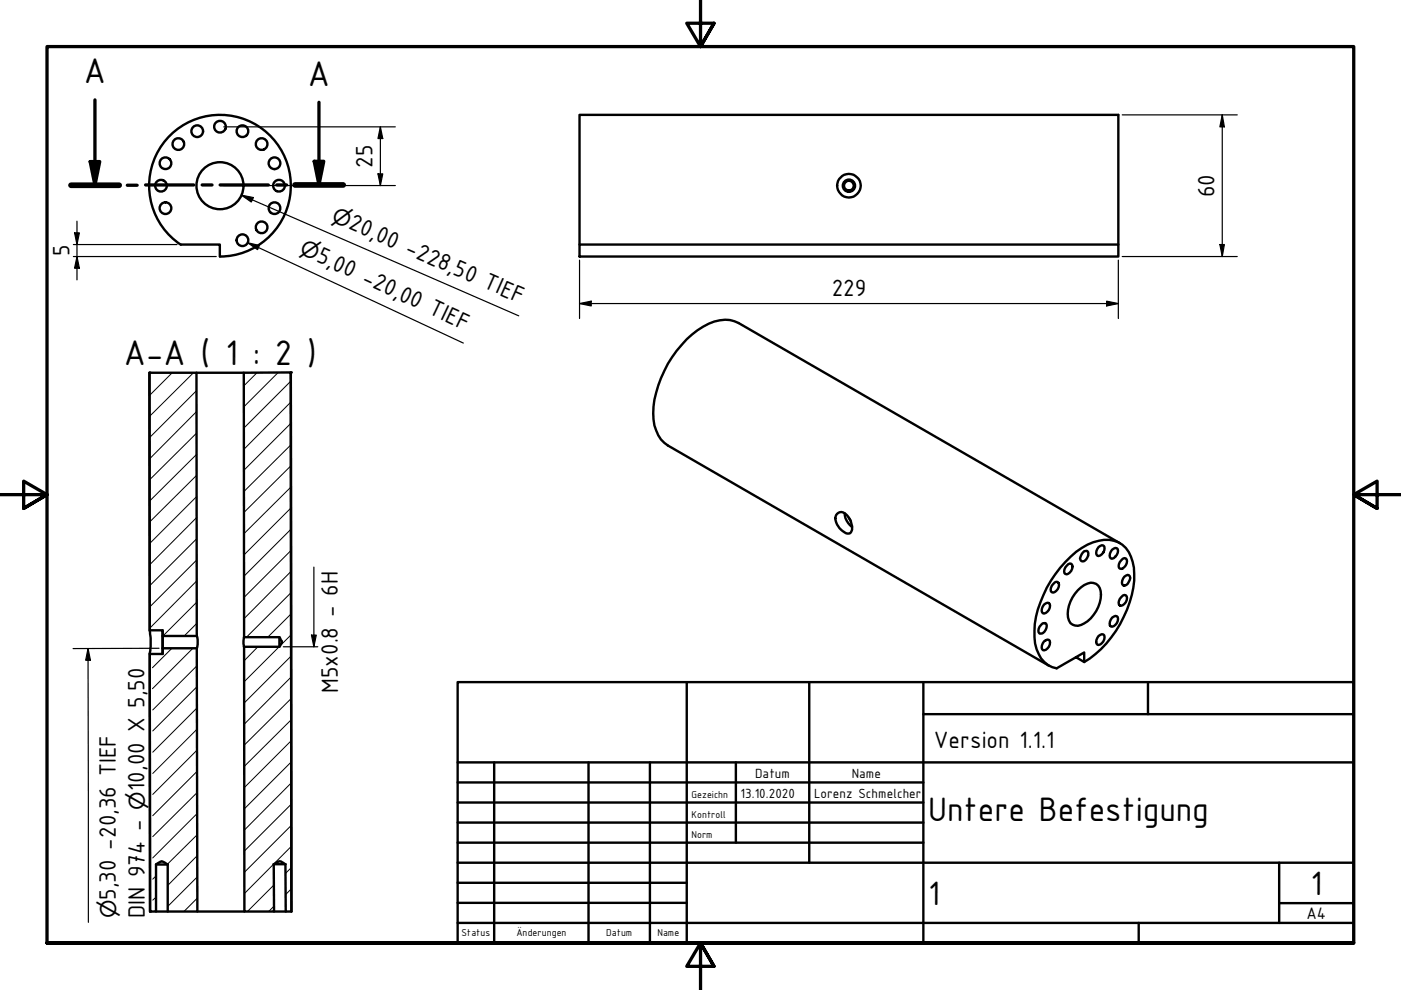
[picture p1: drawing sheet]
<svg xmlns="http://www.w3.org/2000/svg" width="297mm" height="210mm" viewBox="0 0 297 210" stroke-linecap="round" stroke-linejoin="round" font-family="sans-serif">
<!-- layer: Schraffur (ISO) -->
<g fill="none" stroke="#000" stroke-width=".21">
<path d="M32 79l-.3 .3M36.5 79l-4.8 4.9M41 79l-9.3 9.3M54.5 79l-2.8 2.8M59 79l-7.3 7.3M41.7 87.3l-10 10M41.7 82.8l-10 10M41.7 96.3l-10 10M41.7 91.8l-10 10M61.7 89.8l-10 9.9M61.7 85.3l-10 10M61.7 80.8l-10 10"/>
<path d="M61.7 98.7l-10 10M61.7 94.3l-10 9.9M41.7 118.7l-10 10M41.7 114.2l-10 10M41.7 109.7l-10 10M41.7 105.3l-10 9.9M41.7 100.7l-10 10M61.7 116.7l-9.9 10M61.7 112.2l-9.9 9.9M61.7 107.7l-10 10M61.7 103.2l-10 10M36.4 137.4l-4.1 4.2"/>
<path d="M40.9 137.4l-8.6 8.6M41.7 132.2l-2.6 2.6M41.7 127.7l-7.2 7.1M41.7 123.2l-10 10M54.7 137.1l-2.9 3M59.2 137.1l-7.4 7.5M61.7 139.1l-9.9 10M61.7 134.6l-2.4 2.4M61.7 130.1l-4.9 5M61.7 125.6l-9.4 9.5M61.7 121.1l-9.9 10.1M41.8 159l-9.4 9.4"/>
<path d="M41.8 154.6l-9.4 9.4M41.8 150.1l-9.4 9.4M41.8 145.6l-9.4 9.4M41.8 141.1l-9.4 9.4M61.7 143.5l-9.9 10.1M61.8 157l-10 10M61.8 152.6l-10 9.9M61.8 148.1l-10 9.9M41.8 177l-6.3 6.2M41.8 172.5l-9.4 9.4M41.8 168.1l-9.4 9.3M41.8 163.5l-9.4 9.4"/>
<path d="M61.8 179.4l-10 10.1M61.8 175l-10 9.9M61.8 170.5l-10 9.9M61.8 166l-10 10M61.8 161.5l-10 10M33.1 190.2l-.7 .7M33.1 185.7l-.7 .7M41.8 190.5l-2.8 2.8M41.8 186l-6.2 6.2M41.8 181.5l-6.2 6.2M58 187.7l-5.5 5.6M58.1 192.1l-1.1 1.2"/>
<path d="M61.8 192.9l-.3 .4M61.8 188.4l-1.2 1.2M61.8 183.9l-1.3 1.3"/>
</g>
<!-- layer: Sichtbar (ISO) -->
<g fill="none" stroke="#000" stroke-width=".51">
<path d="M38.3 51.9a15 15 0 0 1-.8-24.4 15 15 0 0 1 23.4 7 15 15 0 0 1-14.3 19.9M38.4 51.9h8.2v2.5M122.9 51.9h114.2v2.5h-114.2zM122.9 51.9v-27.5h114.2v27.5M31.7 79v54.6a16.6 16.6 0 0 1 0 5.1l.1 54.6M41.7 79h10M61.7 79l.1 114.3M177.5 108.9a1.38 1.38 0 0 1 2.2 .5 2.89 2.89 0 0 1 .5 3.7 2.76 2.76 0 0 1-2.7-1.9l-.2-.4a1.66 1.66 0 0 1 .2-1.9zM179.1 108.8a3.9 3.9 0 0 0 1.6 2.9M180 109.8l.3 .6M226.2 119.9l.3-.3 .6-.1a1.43 1.43 0 0 1-1.2 2.2 1.19 1.19 0 0 1 .3-1.8zM229.9 116.9l.6-.1a1.49 1.49 0 0 1-.9 2.2h-.3a.91 .91 0 0 1 0-1.4z"/>
<path d="M232.9 116l.7-.4 .3 .1a1.43 1.43 0 0 1-1.2 2.1 1.3 1.3 0 0 1 .2-1.8zM235.8 116.6l.7-.4h.3a1.46 1.46 0 0 1-1.3 2.2 1.3 1.3 0 0 1 .3-1.8zM237.4 115.2l-80.8-46.7a7.3 7.3 0 0 0-7.5 .8 23.3 23.3 0 0 0-10.6 18.3 8.4 8.4 0 0 0 2.3 6.3l.8 .6 80.8 46.6M237.7 118.8l.4-.3 .6-.1a1.43 1.43 0 0 1-1.3 2.2 1.19 1.19 0 0 1 .3-1.8zM34.5 137.4v1.3h-2.8l.1 54.6h1.3v-10M34.5 134.8v-1.2h-2.8v-54.6h10v55.8M34.5 134.8v2.6M34.5 133.6v5.1M34.5 137.4h7.2M34.5 134.8h7.2M41.7 137.4l.1 55.9h-6.2v-10M41.7 134.8a4.5 4.5 0 0 1 0 2.6"/>
<path d="M51.8 135.1l-.1-56.1h10l.1 114.3M51.8 135.1h7.4a1.51 1.51 0 0 1 .4 1.4l-.4 .6h-7.4M51.8 137.1v56.2h6.3l-.1-10.1M51.8 135.1l-.2 .7 .2 1.3M59.2 135.1v2M220.7 132.5l.3-.3 .7-.1a1.49 1.49 0 0 1-1.3 2.2 1.25 1.25 0 0 1 .3-1.8zM221.4 136l.7-.4 .3 .1a1.43 1.43 0 0 1-1.3 2.1 1.3 1.3 0 0 1 .3-1.8zM221.4 128.2l.7-.4 .3 .1a1.43 1.43 0 0 1-1.3 2.1 1.3 1.3 0 0 1 .3-1.8zM223.3 123.8l.7-.4h.3a1.43 1.43 0 0 1-1.3 2.2 1.19 1.19 0 0 1 .3-1.8zM228.2 139.4l1.7 1v-2.1l-5.9 3.4a5.6 5.6 0 0 1-4.2-4.1 16.4 16.4 0 0 1 1.4-11.5 22.7 22.7 0 0 1 9.4-10.6 7.2 7.2 0 0 1 7.3 0 7.9 7.9 0 0 1 2.6 6.2 23.3 23.3 0 0 1-7.1 15.9l-2.3 2-1.2 .8M228.5 125.1a3.4 3.4 0 0 1 3.9-1.3 3.4 3.4 0 0 1 .8 4 6.8 6.8 0 0 1-4.7 4.9 2.06 2.06 0 0 1-2.1-2.6 7.6 7.6 0 0 1 2.1-5zM232.9 134.8l.7-.3h.3a1.43 1.43 0 0 1-1.2 2.2 1.3 1.3 0 0 1 .2-1.9z"/>
<path d="M235.8 131l.7-.4 .3 .1a1.43 1.43 0 0 1-1.3 2.1 1.3 1.3 0 0 1 .3-1.8zM237.7 126.6l.7-.5 .3 .1a1.43 1.43 0 0 1-1.3 2.2 1.19 1.19 0 0 1 .3-1.8zM238.4 122.3l.7-.4 .2 .1a.91 .91 0 0 1 0 1.4 1.01 1.01 0 0 1-1.2 .7 1.3 1.3 0 0 1 .3-1.8zM33.1 183.3l.2-.2a1.16 1.16 0 0 1 1.8-.1l.5 .3M33.1 183.3h2.5M33.1 193.3h2.5M41.8 193.3h10M58 183.2l.9-.4a1.08 1.08 0 0 1 1.4 .3l.2 .1M58 183.2h2.5M58.1 193.3h2.5M60.5 183.2l.1 10.1h1.2"/>
<circle cx="34.1" cy="39.4" r="1.24"/>
<circle cx="35.1" cy="34.6" r="1.24"/>
<circle cx="37.8" cy="30.5" r="1.24"/>
<circle cx="41.8" cy="27.8" r="1.24"/>
<circle cx="46.6" cy="39.4" r="5"/>
<circle cx="46.6" cy="26.9" r="1.24"/>
<circle cx="51.4" cy="27.8" r="1.24"/>
<circle cx="55.5" cy="30.5" r="1.24"/>
<circle cx="58.2" cy="34.6" r="1.24"/>
<circle cx="59.2" cy="39.4" r="1.24"/>
<circle cx="180" cy="39.4" r="1.05"/>
<circle cx="180" cy="39.3" r="2.5"/>
<circle cx="180" cy="39.4" r="1.3"/>
<circle cx="35.1" cy="44.1" r="1.24"/>
<circle cx="51.4" cy="50.9" r="1.24"/>
<circle cx="55.5" cy="48.2" r="1.24"/>
<circle cx="58.2" cy="44.1" r="1.24"/>
</g>
<g fill="#000">
<circle cx="31.7" cy="79" r=".25"/>
<circle cx="61.7" cy="79" r=".25"/>
<circle cx="31.8" cy="193.3" r=".25"/>
</g>
<!-- layer: Schnittlinie (ISO) -->
<path d="M15 39.3h10.3M19.1 34.3h2l-1 5zM20.1 21.2v18.1M27 39.3h2.1M30.9 39.2h10.2M42.9 39.2h2.1M46.7 39.2h10.2M58.7 39.2h2.1M62.5 39.2h10.3M66.6 34.2h2l-1 5zM67.6 21.7v17.5" fill="none" stroke="#000" stroke-width=".7"/>
<path d="M15 39.3h10.3M62.5 39.2h10.3" fill="none" stroke="#000" stroke-width="1.2"/>
<g fill="#000">
<path d="M19.1 34.3h2l-1 5z" fill-rule="evenodd"/>
<path d="M66.6 34.2h2l-1 5z" fill-rule="evenodd"/>
</g>
<!-- layer: Rahmen (ISO) -->
<path d="M148.5 -.1v10l-2.9-5h5.8l-2.9 5 2.9-5M0 104.9h10l-5-2.9v5.8l5-2.9-5 2.9M297 104.9h-10l5-2.9v5.8l-5-2.9 5 2.9M10 199.9v-190h277v190h-277h277M151.4 204.9l-2.9-5 2.9 5h-5.8l2.9-5v10" fill="none" stroke="#000" stroke-width=".7"/>
<!-- layer: Titel (ISO) -->
<g fill="none" stroke="#000" stroke-width=".51">
<path d="M97 144.6h190v55.3h-190zM145.6 144.6v55.3M171.6 144.6v38.3M195.8 151.4h91.2M195.8 144.6v55.3M243.4 144.6v6.8M97 165.9h98.8M97 170.2h98.8M97 174.4h98.8M97 178.7h98.8M97 161.6h190M104.8 161.6v38.3"/>
<path d="M124.8 161.6v38.3M137.8 161.6v38.3M156 161.6v17.1M97 195.7h190M97 182.9h190M97 187.2h48.6M97 191.4h48.6M241.4 195.7v4.2M271.2 191.5h15.8M271.2 182.9v12.8"/>
</g>
<g fill="none" stroke="#000" stroke-width=".25">
<path d="M47.4 39.3h36.4M47.4 26.9h36.4M80.1 36.9h1.1l-.6 2.4zM80.6 26.9l.6 2.5h-1.1zM80.6 26.9v12.4M237.9 24.4h24.4M259.1 24.4l.5 2.5h-1zM259.1 24.4v30M15.6 54.4h30.2M15.6 51.9h21.9M15.8 49.4h1l-.5 2.5zM16.3 54.4l.5 2.5h-1z"/>
<path d="M16.3 46.9v12.4M122.9 55.2v12.3M237.1 55.2v12.3M237.9 54.4h24.4M258.6 51.9h1l-.5 2.5zM122.9 64.4l2.4-.5v1zM122.9 64.4h114.2M234.6 63.9l2.5 .5-2.5 .5z"/>
</g>
<g fill="#000">
<path d="M80.1 36.9h1.1l-.6 2.4z" fill-rule="evenodd"/>
<path d="M80.6 26.9l.6 2.5h-1.1z" fill-rule="evenodd"/>
<path d="M259.1 24.4l.5 2.5h-1z" fill-rule="evenodd"/>
<path d="M15.8 49.4h1l-.5 2.5z" fill-rule="evenodd"/>
<path d="M16.3 54.4l.5 2.5h-1z" fill-rule="evenodd"/>
<path d="M258.6 51.9h1l-.5 2.5z" fill-rule="evenodd"/>
<path d="M122.9 64.4l2.4-.5v1z" fill-rule="evenodd"/>
<path d="M234.6 63.9l2.5 .5-2.5 .5z" fill-rule="evenodd"/>
</g>
<!-- layer: Symbol (ISO) -->
<path d="M51.2 41.4l2.5 .5-.4 .9zM51.2 41.4l58.8 25.6M52.5 51.5l2.5 .5-.4 .9zM52.5 51.5l45.7 21.2M18.7 137.5l.5 2.5h-1zM18.7 137.5v58.1M33.7 137.4l-18.2 .1M60.1 137.1h7.3M66 134.7h1.1l-.6 2.4zM66.5 120.2v16.9" fill="none" stroke="#000" stroke-width=".25"/>
<g fill="#000">
<path d="M51.2 41.4l2.5 .5-.4 .9z" fill-rule="evenodd"/>
<path d="M52.5 51.5l2.5 .5-.4 .9z" fill-rule="evenodd"/>
<path d="M18.7 137.5l.5 2.5h-1z" fill-rule="evenodd"/>
<path d="M66 134.7h1.1l-.6 2.4z" fill-rule="evenodd"/>
</g>
<g font-size="8.1">
<text x="17.8" y="17.7">A</text>
<text x="65.3" y="18.2">A</text>
<text x="26.3" y="77.4">A-A ( 1 : 2 )</text>
</g>
<g font-size="7.7">
<text x="196.8" y="174">Untere Befestigung</text>
<text x="196.8" y="191.8">1</text>
<text x="277.9" y="189.7">1</text>
</g>
<g font-size="5.4">
<text x="79" y="35.6" transform="rotate(-90 79 35.6)">25</text>
<text x="257.5" y="41.8" transform="rotate(-90 257.5 41.8)">60</text>
<text x="73.7" y="48.4" transform="rotate(24 73.7 48.4)">20,00 -228,50 TIEF</text>
<text x="14.7" y="54.3" transform="rotate(-90 14.7 54.3)">5</text>
<text x="66.9" y="55.4" transform="rotate(25 66.9 55.4)">5,00 -20,00 TIEF</text>
<text x="176.3" y="62.8">229</text>
<text x="71.7" y="147" transform="rotate(-90 71.7 147)">M5x0.8 - 6H</text>
<text x="198" y="158.5">Version 1.1.1</text>
<text x="30.7" y="167.7" transform="rotate(-90 30.7 167.7)">10,00 X 5,50</text>
<text x="24.6" y="190.9" transform="rotate(-90 24.6 190.9)">5,30 -20,36 TIEF</text>
<text x="30.7" y="194.7" transform="rotate(-90 30.7 194.7)">DIN 974 -</text>
</g>
<g font-size="4.6">
<text x="70.1" y="46.9" transform="rotate(24 70.1 46.9)">⌀</text>
<text x="63.3" y="53.7" transform="rotate(25 63.3 53.7)">⌀</text>
<text x="30.7" y="171.7" transform="rotate(-90 30.7 171.7)">⌀</text>
<text x="24.6" y="194.7" transform="rotate(-90 24.6 194.7)">⌀</text>
</g>
<text font-size="3.8" x="277" y="194.9">A4</text>
<g font-size="3">
<text x="160.1" y="164.9">Datum</text>
<text x="180.6" y="164.9">Name</text>
<text x="157" y="169.1">13.10.2020</text>
<text x="172.6" y="169.1">Lorenz Schmelcher</text>
</g>
<g font-size="2.3">
<text x="146.6" y="169.1">Gezeichn</text>
<text x="146.6" y="173.4">Kontroll</text>
<text x="146.6" y="177.6">Norm</text>
<text x="97.9" y="198.5">Status</text>
<text x="109.5" y="198.5">Änderungen</text>
<text x="128.5" y="198.5">Datum</text>
<text x="139.4" y="198.5">Name</text>
</g>
</svg>
